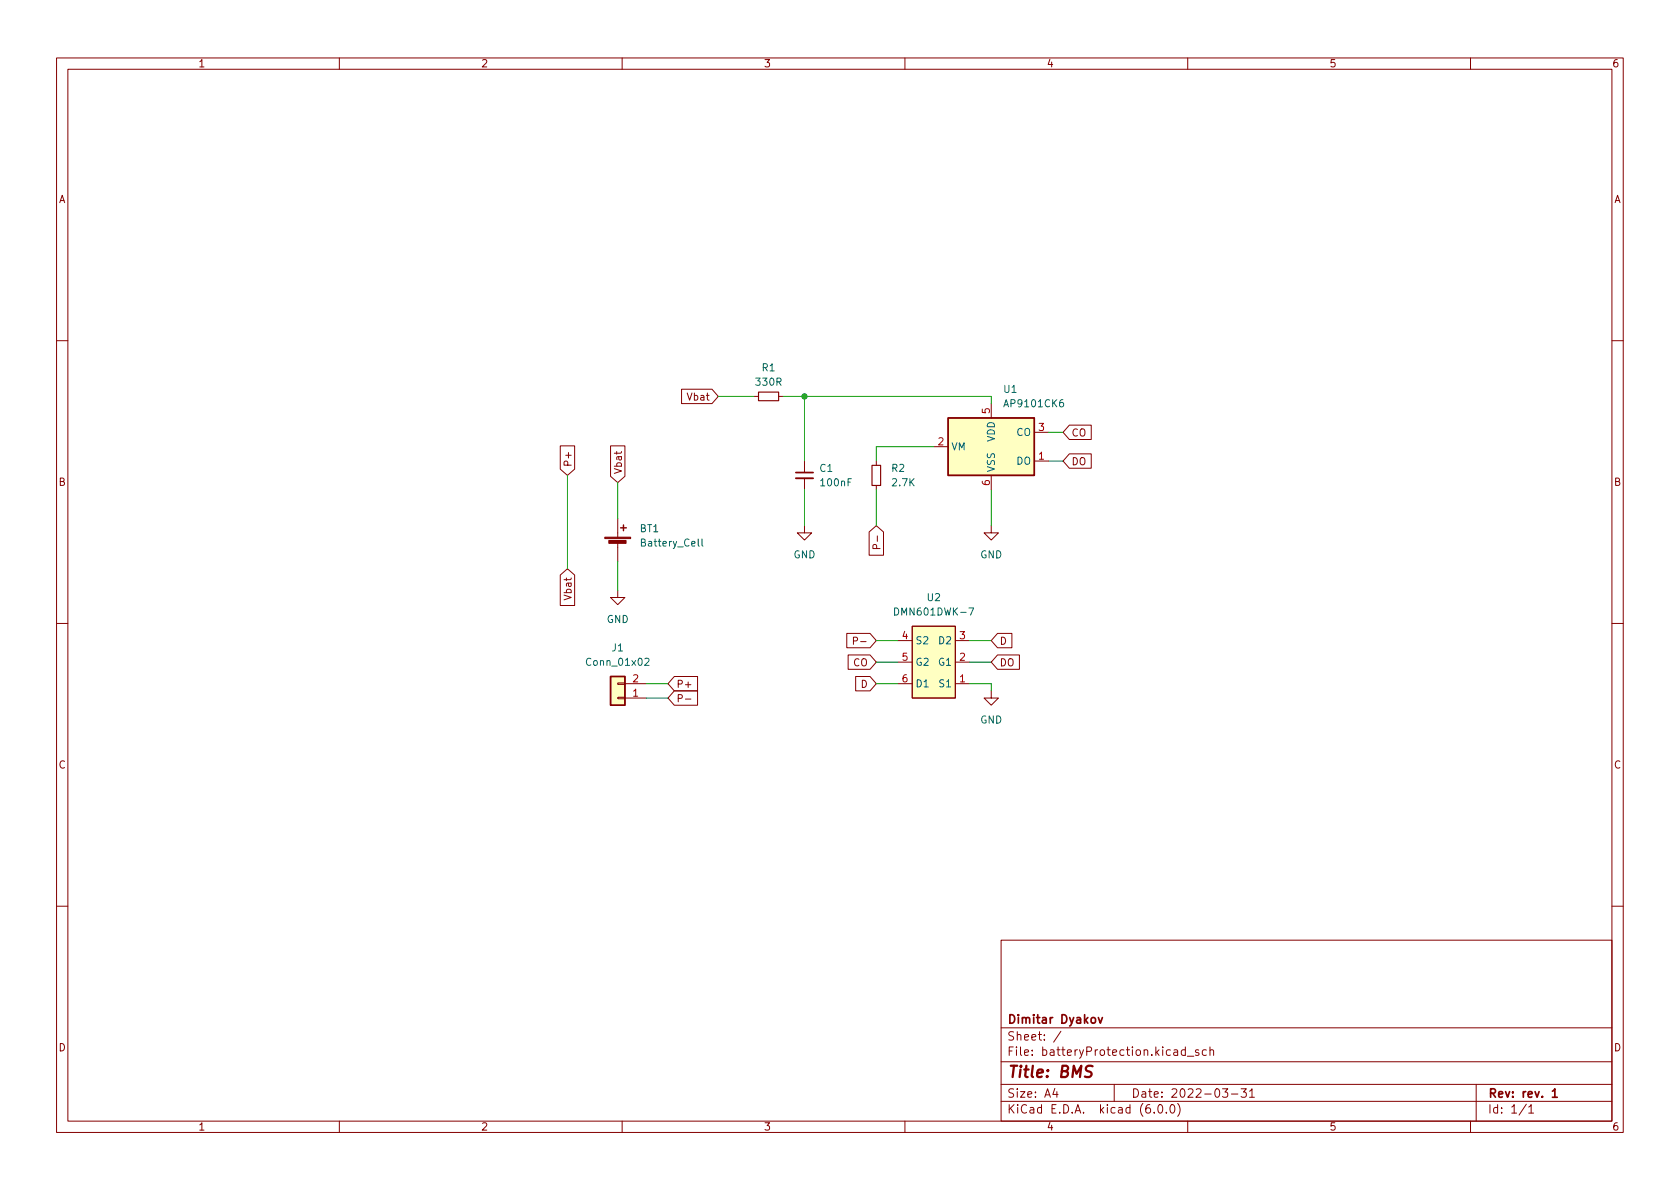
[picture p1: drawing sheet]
<svg xmlns="http://www.w3.org/2000/svg" width="297mm" height="210mm" viewBox="0 0 297 210" stroke-linecap="round" stroke-linejoin="round" font-family="sans-serif">
<g fill="none" stroke="#840000" stroke-width=".18">
<path d="M10 10.2h277v190.1h-277zM12 12.2h273v186.1h-273zM60 10.2v2M110 10.2v2M160 10.2v2M210 10.2v2M260 10.2v2M10 60.2h2M99.1 78.8h2.5v4.2l-1.3 1.1-1.2-1.1zM107.9 78.8h2.6v5.4l-1.3 1.1-1.3-1.1zM120.5 68.8h5.4l1.1 1.3-1.1 1.3h-5.4zM133.3 70.1h.8"/>
<path d="M137.7 70.1h.7M165.1 79h2.5M175.3 71.4v2.5M182.9 76.4h2.5M189.1 75.2h3.8v2.5h-3.8l-1.1-1.3zM285 60.2h2M109.2 91.7v3.3M109.2 96v3.3M142.2 93v1.2h1.3l-1.3 1.3-1.2-1.3h1.2M142.2 81.5v2.1M142.2 84.6v2M153.7 94.1l1.2-1.1 1.3 1.1v4.1h-2.5z"/>
<path d="M154.9 81.5v.8M154.9 85.8v.8M155 97l-.1-.6-.1-.1h-.3l-.2 .7h1.3M155.1 94.8v.9M175.3 93v1.2h1.2l-1.2 1.3-1.3-1.3h1.3M175.3 84.1v2.5M182.9 81.5h2.5M189.1 80.3h3.8v2.5h-3.8l-1.1-1.3zM10 110.2h2M99.1 101.7l1.2-1.1 1.3 1.1v5.4h-2.5zM109.2 104.4v1.3h1.3l-1.3 1.2-1.3-1.2h1.3M119.2 119.6h4.1v2.6h-4.1l-1.1-1.3z"/>
<path d="M149.7 112h4.1l1.1 1.3-1.1 1.2h-4.1zM150 115.8h3.8l1.1 1.3-1.1 1.3h-3.8zM150.9 113.3h.6l.1-.2v-.3l-.7-.1v1.2M151.3 119.6h2.5l1.1 1.3-1.1 1.3h-2.5zM152.2 113.5h.9M158.7 117.1h2.6M158.7 113.3h2.6M161.3 110.7h7.6v12.7h-7.6zM168.9 117.1h2.5M168.9 113.3h2.5M176.4 115.8h3.8v2.6h-3.8l-1.1-1.3zM176.4 112h2.5v2.5h-2.5l-1.1-1.2z"/>
<path d="M285 110.2h2M109.2 120.8h1.3v.2h-1.3zM109.2 123.3h1.3v.3h-1.3zM110.5 120.9h3.8M110.5 123.4h3.8M119.2 122.2h4.1v2.5h-4.1l-1.1-1.3zM119.9 123.5l.6-.1 .1-.1v-.3l-.7-.2v1.3M121.2 123.6h1M158.7 120.9h2.6M168.9 120.9h2.5M175.3 122.2v1.2h1.2l-1.2 1.3-1.3-1.3h1.3M10 160.2h2"/>
<path d="M177 166.3h108v32h-108zM285 160.2h2M60 198.3v2M110 198.3v2M160 198.3v2M177 194.8h108M177 191.8h108M177 187.8h108M177 181.8h108M186.5 192.5l-.4 1h1M186.9 193v1M187.6 182.4l-1.3 1.9"/>
<path d="M197 191.8v3M204.1 196.7v.1M204.9 195.4l.2-.1a.81 .81 0 0 1 .6 .7 .81 .81 0 0 1-.3 .8h-.2a.81 .81 0 0 1-.6-.6 .81 .81 0 0 1 .3-.8zM206.2 196.7v.1M207.1 195.4l.1-.1a.81 .81 0 0 1 .6 .7 .81 .81 0 0 1-.3 .8h-.1a.81 .81 0 0 1-.6-.6 .81 .81 0 0 1 .3-.8zM208.2 195.1a1.72 1.72 0 0 1 0 2.3M209.6 185.7l-.5-.1-.2 .3v.4l.1 .3h.6M209.6 185.1v1.5M209.9 186.8h1.2M210 198.3v2M211.9 185.7l-.3-.1-.2 .2v.3l.5 .1v.4h-.5M213.3 185.7l-.4-.1-.3 .3v.4l.1 .3h.6"/>
<path d="M213.9 185.8l.2-.2 .4 .1 .1 .9M213.9 185.1v1.5M216.1 192.5h1l-.5 .6 .4 .1v.7l-.2 .1h-.4l-.3-.1M217.7 193.5h1.2M219.4 192.5h1l-.5 .6 .4 .1v.7l-.2 .1h-.5l-.2-.1M220.9 193l.5-.5v1.5M220.9 194h.9M260 198.3v2M261 191.8v6.5M269.9 195.3l-1.3 1.9M270.3 195.8l.4-.5v1.5M270.3 196.8h.9"/>
</g>
<path d="M140.7 83.6h3.1M194.2 179.9l.4 1 .3-1M274.5 193l.4-.5v1.5M274.5 194h.8" fill="none" stroke="#840000" stroke-width=".3"/>
<path d="M193.2 188.6a.85 .85 0 0 0-1.1 .1 .45 .45 0 0 0 .2 .7l.4 .1a.49 .49 0 0 1 .3 .5 .49 .49 0 0 1-.4 .5l-.8-.1" fill="none" stroke="#840000" stroke-width=".4"/>
<path d="M140.7 84.6h3.1" fill="none" stroke="#840000" stroke-width=".33"/>
<g fill="#ffffc2" stroke="#ffffc2" stroke-width=".18">
<path d="M167.6 73.9h15.3v10.2h-15.3z"/>
<path d="M161.3 110.7h7.6v12.7h-7.6z"/>
<path d="M107.9 119.6h2.6v5.1h-2.6z"/>
</g>
<path d="M167.6 73.9h15.3v10.2h-15.3zM109.7 93.3h1M110.2 92.8v1M107.9 119.6h2.6v5.1h-2.6z" fill="none" stroke="#840000" stroke-width=".25"/>
<path d="M124.1 95.3v1.1l.2 .2M114 116.5l.5-.1 .3 .4-.8 .9h.8M158.2 107.5a.64 .64 0 0 1 .7 .6 .64 .64 0 0 1-.7 .7zM171.3 107.5h.8l-.5 1.3" fill="none" stroke="#006464" stroke-width=".18"/>
<path d="M134.1 69.3h3.6v1.6h-3.6zM154.2 82.3h1.5v3.5h-1.5z" fill="none" stroke="#840000" stroke-width=".2"/>
<g fill="#840000" stroke="#840000" stroke-width=".18">
<path d="M106.9 95h4.6v.2h-4.6z"/>
<path d="M107.6 95.6h3.1v.5h-3.1z"/>
</g>
<g fill="none" stroke="#009600" stroke-width=".18">
<path d="M127 70.1h6.3M138.4 70.1h36.9v1.3M142.2 70.1v11.4M165.1 79h-10.2v2.5M185.4 76.4h2.6M100.3 84.1v16.5M109.2 85.3v6.4M109.2 99.3v5.1M142.2 86.6v6.4M154.9 86.6v6.4M175.3 86.6v6.4M185.4 81.5h2.6"/>
<path d="M154.9 113.3h3.8M154.9 117.1h3.8M171.4 113.3h3.9M171.4 117.1h3.9M114.3 120.9h3.8M114.3 123.4h3.8M154.9 120.9h3.8M171.4 120.9h3.9v1.3"/>
</g>
<circle cx="142.2" cy="70.1" r=".46" fill="#009600" stroke="#009600" stroke-width=".18"/>
<text font-size="2.8" fill="#840000" x="178" y="190.6">Title: BMS</text>
<g font-size="2.1" fill="#840000">
<text x="178" y="184">Sheet: /</text>
<text x="178" y="181">Dimitar Dyakov</text>
<text x="178" y="186.7">File: batteryProtection.kicad_sch</text>
<text x="178" y="196.9">KiCad E.D.A. kicad (6.0.0)</text>
<text x="178" y="194.1">Size: A4</text>
<text x="200" y="194.1">Date: 2022-03-31</text>
<text x="263" y="194.1">Rev: rev. 1</text>
<text x="263" y="196.9">Id: 1/1</text>
</g>
<g font-size="1.8" fill="#840000">
<text x="35" y="11.9">1</text>
<text x="85" y="11.9">2</text>
<text x="135" y="11.9">3</text>
<text x="185" y="11.9">4</text>
<text x="235" y="11.9">5</text>
<text x="285" y="11.9">6</text>
<text x="10.3" y="35.9">A</text>
<text x="285.3" y="35.9">A</text>
<text x="121.7" y="70.8">Vbat</text>
<text x="189.4" y="77.2">CO</text>
<text x="101.1" y="82.6" transform="rotate(-90 101.1 82.6)">P+</text>
<text x="109.9" y="83.9" transform="rotate(-90 109.9 83.9)">Vbat</text>
<text x="189.4" y="82.3">DO</text>
<text x="10.3" y="85.9">B</text>
<text x="285.3" y="85.9">B</text>
<text x="101.1" y="105.8" transform="rotate(-90 101.1 105.8)">Vbat</text>
<text x="150.9" y="117.8">CO</text>
<text x="176.7" y="117.8">DO</text>
<text x="176.7" y="114">D</text>
<text x="119.5" y="121.6">P+</text>
<text x="152.2" y="121.6">D</text>
<text x="10.3" y="135.9">C</text>
<text x="285.3" y="135.9">C</text>
<text x="10.3" y="185.9">D</text>
<text x="285.3" y="185.9">D</text>
<text x="35" y="199.9">1</text>
<text x="85" y="199.9">2</text>
<text x="135" y="199.9">3</text>
<text x="185" y="199.9">4</text>
<text x="235" y="199.9">5</text>
<text x="285" y="199.9">6</text>
</g>
<g font-size="1.8" fill="#006464">
<text x="134.8" y="65.7">R1</text>
<text x="133.8" y="68.2">330R</text>
<text x="177.5" y="69.5">U1</text>
<text x="177.9" y="72">AP9101CK6</text>
<text x="179.7" y="77.1">CO</text>
<text x="145" y="83.4">C1</text>
<text x="157.7" y="83.4">R2</text>
<text x="168.1" y="79.6">VM</text>
<text x="175.9" y="83.6" transform="rotate(-90 175.9 83.6)">VSS</text>
<text x="175.9" y="78.2" transform="rotate(-90 175.9 78.2)">VDD</text>
<text x="179.7" y="82.2">DO</text>
<text x="145.2" y="86">100nF</text>
<text x="157.8" y="86">2.7K</text>
<text x="113.2" y="94.1">BT1</text>
<text x="113.6" y="96.6">Battery_Cell</text>
<text x="140.3" y="98.7">GND</text>
<text x="173.3" y="98.7">GND</text>
<text x="164" y="106.3">U2</text>
<text x="107.3" y="110.2">GND</text>
<text x="158.7" y="108.8">DMN601DWK-7</text>
<text x="161.8" y="113.9">S2</text>
<text x="166.1" y="113.9">D2</text>
<text x="104" y="117.7">Conn_01x02</text>
<text x="108.2" y="115.2">J1</text>
<text x="161.8" y="117.7">G2</text>
<text x="166" y="117.7">G1</text>
<text x="161.8" y="121.5">D1</text>
<text x="166.2" y="121.5">S1</text>
<text x="173.3" y="127.9">GND</text>
</g>
<g font-size="1.8" fill="#a90000">
<text x="175" y="73.1" transform="rotate(-90 175 73.1)">5</text>
<text x="183.7" y="76.2">3</text>
<text x="165.9" y="78.7">2</text>
<text x="183.7" y="81.3">1</text>
<text x="175" y="85.8" transform="rotate(-90 175 85.8)">6</text>
<text x="159.5" y="113">4</text>
<text x="169.7" y="113">3</text>
<text x="159.5" y="116.8">5</text>
<text x="169.7" y="116.8">2</text>
<text x="111.9" y="123.2">1</text>
<text x="111.9" y="120.6">2</text>
<text x="159.5" y="120.6">6</text>
<text x="169.7" y="120.6">1</text>
</g>
</svg>
